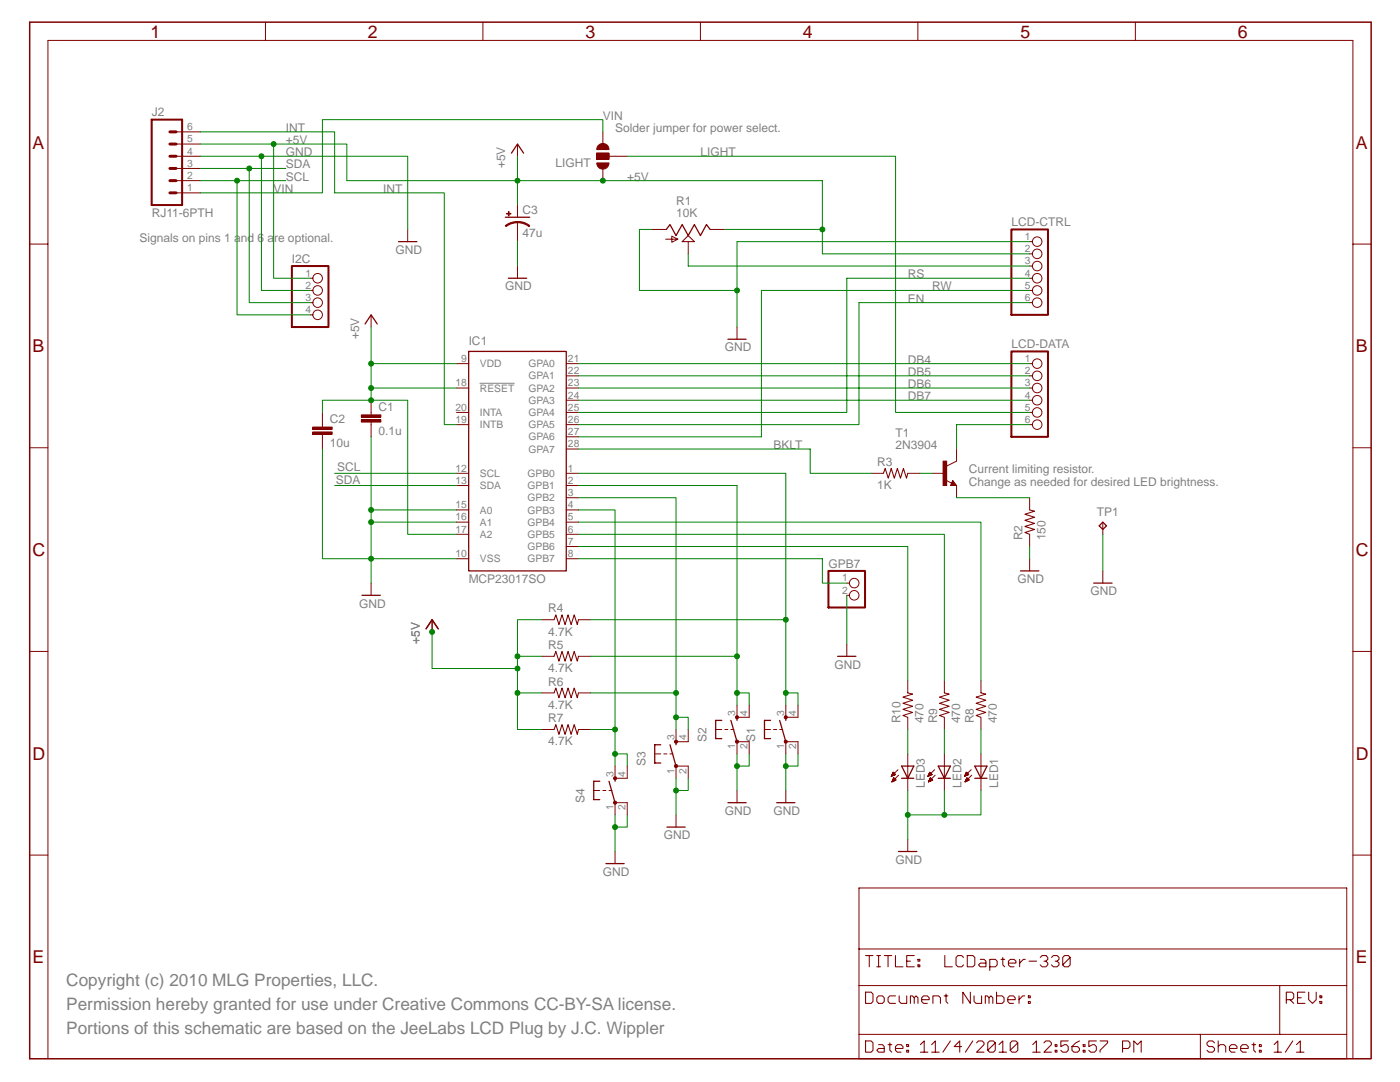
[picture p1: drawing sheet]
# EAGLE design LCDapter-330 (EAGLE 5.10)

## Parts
C1  0.1u  CAP1206  [1206]
C2  10u  CAP1206  [1206]
C3  47u  CAP_POLD  [PANASONIC_D]
GPB7  PINHD-1X2  [1X02]
I2C  PINHD-1X4  [1X04]
IC1  MCP23017SO  [SO28W]
J2  RJ11-6PTH  [RJ11-6]
LCD-CTRL  PINHD-1X6  [1X06]
LCD-DATA  PINHD-1X6  [1X06]
LED1  LED3MM  [LED3MM]
LED2  LED3MM  [LED3MM]
LED3  LED3MM  [LED3MM]
LIGHT  SOLDERJUMPER_2WAYT  [SJ_2]
R1  10K  TRIM_US-B64Y  [B64Y]
R2  150  R-US_0207/10  [0207/10]
R3  1K  R-US_0207/10  [0207/10]
R4  4.7K  R-US_0207/10  [0207/10]
R5  4.7K  R-US_0207/10  [0207/10]
R6  4.7K  R-US_0207/10  [0207/10]
R7  4.7K  R-US_0207/10  [0207/10]
R8  470  RESISTOR1206  [1206]
R9  470  RESISTOR1206  [1206]
R10  470  RESISTOR1206  [1206]
S1  TAC_SWITCHPTH  [TACTILE-PTH]
S2  TAC_SWITCHPTH  [TACTILE-PTH]
S3  TAC_SWITCHPTH  [TACTILE-PTH]
S4  TAC_SWITCHPTH  [TACTILE-PTH]
T1  2N3904  [TO92]
TP1  TPPAD1-20Y  [P1-20Y]

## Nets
+5V: C1.1 C2.1 C3.+ I2C.1 IC1.9(VDD) IC1.17(A2) IC1.18(!RESET) J2.5 LCD-CTRL.2 LIGHT.1 R1.E R4.1 R5.1 R6.1 R7.1
BKLT: IC1.28(GPA7) R3.1
DB4: IC1.21(GPA0) LCD-DATA.1
DB5: IC1.22(GPA1) LCD-DATA.2
DB6: IC1.23(GPA2) LCD-DATA.3
DB7: IC1.24(GPA3) LCD-DATA.4
EN: IC1.26(GPA5) LCD-CTRL.6
GND: C1.2 C2.2 C3.- GPB7.2 I2C.2 IC1.10(VSS) IC1.15(A0) IC1.16(A1) J2.4 LCD-CTRL.1 LED1.K(C) LED2.K(C) LED3.K(C) R1.A R2.1 S1.1 S1.2 S2.1 S2.2 S3.1 S3.2 S4.1 S4.2 TP1.TP
INT: IC1.19(INTB) J2.6
N$1: LCD-CTRL.3 R1.S
N$2: R3.2 T1.2(B)
N$3: R2.2 T1.3(E)
N$4: LCD-DATA.6 T1.1(C)
N$5: IC1.1(GPB0) R4.2 S1.3 S1.4
N$6: GPB7.1 IC1.8(GPB7)
N$7: IC1.3(GPB2) R6.2 S3.3 S3.4
N$8: LCD-DATA.5 LIGHT.2
N$9: IC1.4(GPB3) R7.2 S4.3 S4.4
N$10: IC1.2(GPB1) R5.2 S2.3 S2.4
N$11: IC1.7(GPB6) R10.2
N$12: IC1.6(GPB5) R9.2
N$13: IC1.5(GPB4) R8.2
N$15: LED3.A R10.1
N$16: LED2.A R9.1
N$17: LED1.A R8.1
RS: IC1.25(GPA4) LCD-CTRL.4
RW: IC1.27(GPA6) LCD-CTRL.5
SCL: I2C.4 IC1.12(SCL) J2.2
SDA: I2C.3 IC1.13(SDA) J2.3
VIN: J2.1 LIGHT.3
Unconnected: IC1.20(INTA)

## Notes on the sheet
- Solder jumper for power select.
- LIGHT
- Signals on pins 1 and 6 are optional.
- Current limiting resistor.
- Change as needed for desired LED brightness.
- Copyright (c) 2010 MLG Properties, LLC.
- Permission hereby granted for use under Creative Commons CC-BY-SA license.
- Portions of this schematic are based on the JeeLabs LCD Plug by J.C. Wippler
